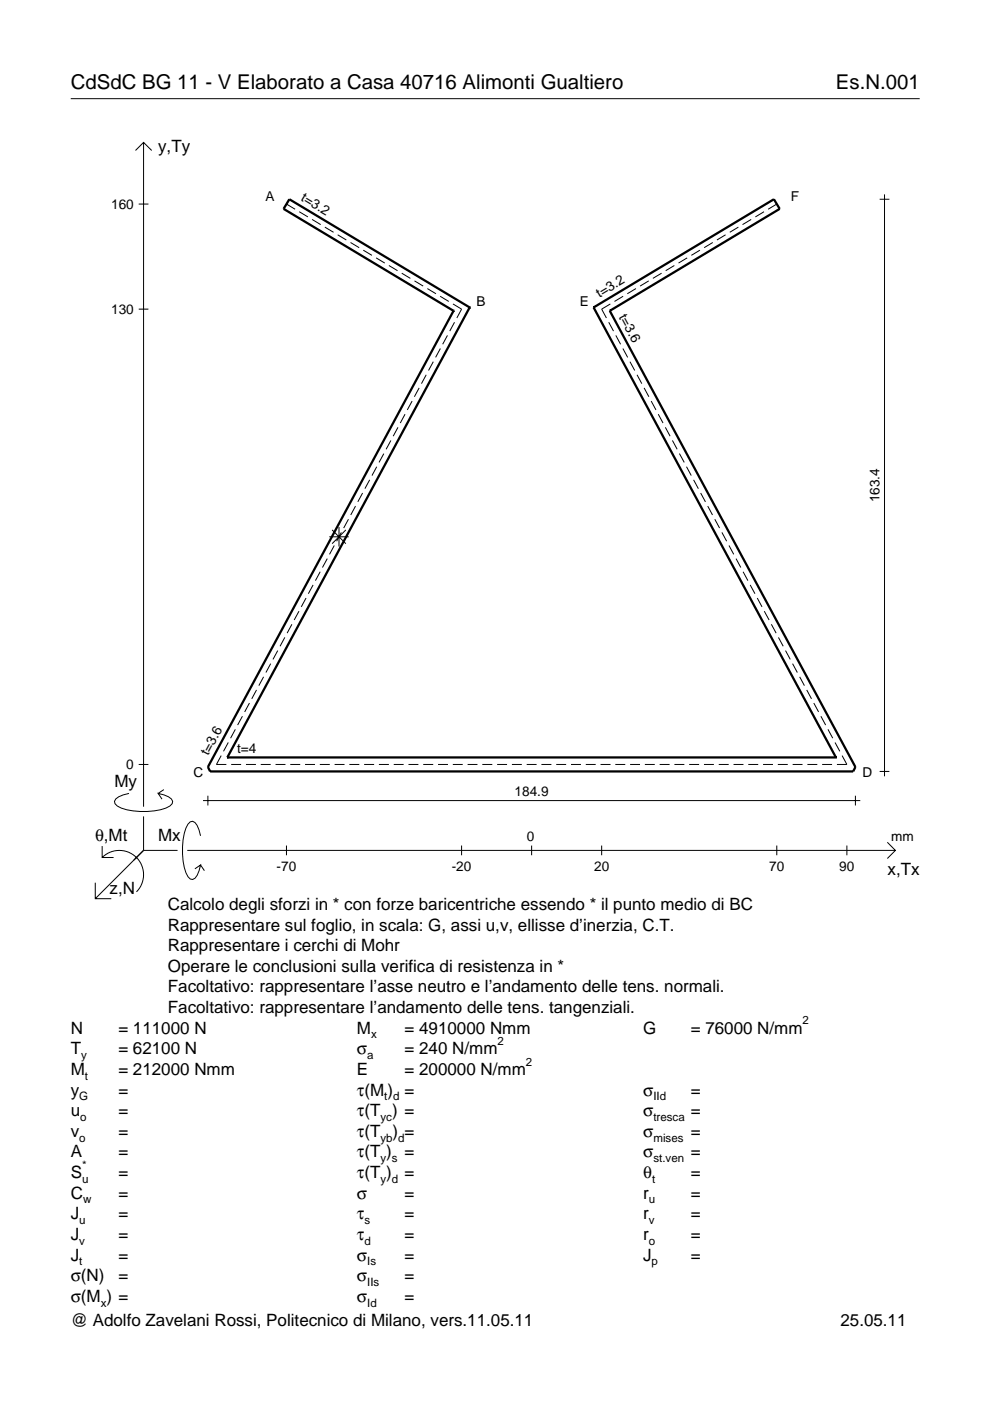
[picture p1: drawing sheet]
<svg xmlns="http://www.w3.org/2000/svg" width="210mm" height="297mm" viewBox="0 0 210 297" stroke-linecap="round" stroke-linejoin="round" font-family="sans-serif">
<g fill="none" stroke="#000" stroke-width=".21">
<path d="M15 20.9h180M28.7 31.9l1.7-1.7 1.8 1.7M30.4 30.2v140.8M29.4 43.3h2.1M60.7 43.3l1.9 1.1M63.4 44.9l1.9 1.1M66.2 46.5l1.8 1.1M68.9 48.2l1.8 1.1M71.6 49.8l1.8 1.1M74.3 51.4l1.8 1.1M77 53l1.9 1.1M79.7 54.7l1.9 1.1"/>
<path d="M82.5 56.3l1.8 1.1M85.2 57.9l1.8 1.1M87.9 59.6l1.8 1.1M137.5 59.6l-1.8 1.1M140.3 57.9l-1.9 1.1M143 56.3l-1.9 1.1M145.7 54.7l-1.8 1.1M148.4 53l-1.8 1.1M151.1 51.4l-1.8 1.1M153.8 49.8l-1.8 1.1M156.6 48.2l-1.9 1.1M159.3 46.5l-1.9 1.1"/>
<path d="M162 44.9l-1.8 1.1M164.7 43.3l-1.8 1.1M186.5 42.2h2.1M187.5 41.2v123.4M29.4 65.5h2.1M90.4 79.5l-1 1.8M90.6 61.2l1.8 1.1M91.9 76.7l-1 1.9M93.3 62.8l1.8 1.1M93.4 73.9l-1 1.9M94.9 71.1l-1 1.9M96 64.4l1.9 1.1-1 1.9"/>
<path d="M96.4 68.3l-1 1.9M129.1 68.3l1 1.9M129.4 64.4l-1.8 1.1 1 1.9M130.6 71.1l1 1.9M132.1 73.9l1 1.9M132.1 62.8l-1.8 1.1M133.6 76.7l1 1.9M134.8 61.2l-1.8 1.1M135.1 79.5l1 1.8M79.9 99l-1 1.8M81.4 96.2l-1 1.8M82.9 93.4l-1 1.9"/>
<path d="M84.4 90.6l-1 1.9M85.9 87.8l-1 1.9M87.4 85l-1 1.9M88.9 82.2l-1 1.9M136.6 82.2l1 1.9M138.1 85l1 1.9M139.6 87.8l1 1.9M141.1 90.6l1 1.9M142.6 93.4l1 1.9M144.1 96.2l1 1.8M145.6 99l1 1.8M69.4 118.4l-1 1.9"/>
<path d="M69.8 113.8h4.1M70.4 112.4l2.9 2.9M70.9 115.7l-1 1.8M71.9 111.8v4.1M72.4 112.9l-1 1.9M73.3 112.4l-2.9 2.9M73.9 110.1l-1 1.9M75.4 107.3l-1 1.9M76.9 104.5l-1 1.9M78.4 101.7l-1 1.9M147.1 101.7l1 1.9M148.6 104.5l1 1.9"/>
<path d="M150.1 107.3l1 1.9M151.6 110.1l1 1.9M153.1 112.9l1 1.9M154.6 115.7l1 1.8M156.1 118.4l1 1.9M58.9 137.9l-1 1.9M60.4 135.1l-1 1.9M61.9 132.4l-1 1.8M63.4 129.6l-1 1.9M64.9 126.8l-1 1.9M66.4 124l-1 1.9M67.9 121.2l-1 1.9"/>
<path d="M157.6 121.2l1 1.9M159.1 124l1 1.9M160.6 126.8l1 1.9M162 129.6l1.1 1.9M163.5 132.4l1.1 1.8M165 135.1l1.1 1.9M166.5 137.9l1.1 1.9M48.4 157.4l-1 1.9M49.9 154.6l-1 1.9M51.4 151.9l-1 1.8M52.9 149.1l-1 1.8M54.4 146.3l-1 1.9"/>
<path d="M55.9 143.5l-1 1.9M57.4 140.7l-1 1.9M168 140.7l1.1 1.9M169.5 143.5l1.1 1.9M171 146.3l1.1 1.9M172.5 149.1l1.1 1.8M174 151.9l1.1 1.8M175.5 154.6l1.1 1.9M177 157.4l1.1 1.9M21.7 179.4v2.4h2.4M27.3 168.2a3.6 3.6 0 0 0-3 1.7l.1 .5a5.6 5.6 0 0 0 3.8 1.5 13.4 13.4 0 0 0 7.8-1l.5-.5 .1-.5a3.6 3.6 0 0 0-3.1-1.7l.8 1.2M29.4 162.1h2.1"/>
<path d="M30.4 173.1v7.2M34.7 167.4l-1.2 .8M42.5 177.2a3.6 3.6 0 0 0-1.7-3.1l-.5 .2a5.7 5.7 0 0 0-1.5 3.7 13.3 13.3 0 0 0 1 7.9l.5 .5 .5 .1a3.6 3.6 0 0 0 1.7-3.1l-1.2 .8M43 169.7h139.4M44.1 168.7v2.1M46.9 160.2l-1 1.9h2.1M49 162.1h2.1M52.1 162.1h2.2M55.3 162.1h2.1M58.4 162.1h2.1M60.7 179.3v2M61.5 162.1h2.1"/>
<path d="M64.7 162.1h2.1M67.8 162.1h2.1M70.9 162.1h2.1M74.1 162.1h2.1M77.2 162.1h2.1M80.3 162.1h2.1M83.5 162.1h2.1M86.6 162.1h2.1M89.7 162.1h2.1M92.9 162.1h2.1M96 162.1h2.1M97.9 179.3v2"/>
<path d="M99.1 162.1h2.1M102.3 162.1h2.1M105.4 162.1h2.1M108.5 162.1h2.1M111.7 162.1h2.1M112.7 179.3v2M114.8 162.1h2.1M117.9 162.1h2.1M121.1 162.1h2.1M124.2 162.1h2.1M127.3 162.1h2.1M127.6 179.3v2"/>
<path d="M130.5 162.1h2.1M133.6 162.1h2.1M136.7 162.1h2.1M139.9 162.1h2.1M143 162.1h2.1M146.1 162.1h2.1M149.3 162.1h2.1M152.4 162.1h2.1M155.5 162.1h2.1M158.7 162.1h2.1M161.8 162.1h2.1M164.7 179.3v2"/>
<path d="M164.9 162.1h2.1M168.1 162.1h2.1M171.2 162.1h2.1M174.3 162.1h2.1M178.5 160.2l1.1 1.9h-2.2M179.6 179.3v2M181.4 168.7v2.1M186.5 163.6h2.1M188.1 178.6l1.7 1.7-1.7 1.7M20.2 187.2v3.3h3.4M21.7 181.8a5.1 5.1 0 0 1 7.2 0 5.1 5.1 0 0 1 0 7.3M30.4 180.3l-10.2 10.2"/>
<path d="M30.4 180.3h7.2M39.7 180.3h150.1M42.5 183.4l.8 1.2"/>
</g>
<path d="M96.2 65.9h.1M96.2 65.9l-52.1 96.7 .4 1h136.4l.5-1-52.1-96.7M99.6 65.2h.1M99.6 65.2l-38.3-23-1.2 2.1 36.1 21.6M99.6 65.2l-51.4 95.4M125.9 65.2h.1M125.9 65.2l51.3 95.4M125.9 65.2l38.2-23 1.2 2.1-36 21.6M129.3 65.9h.1M48.2 160.6h.1M48.2 160.6h129M177.2 160.6h.1" fill="none" stroke="#000" stroke-width=".48"/>
<g font-size="4.3">
<text x="15" y="18.9">CdSdC BG 11 - V Elaborato a Casa 40716 Alimonti Gualtiero</text>
<text x="177.2" y="18.9">Es.N.001</text>
</g>
<g font-size="3.6">
<text x="33.5" y="32.3">y,Ty</text>
<text x="24.3" y="166.9">My</text>
<text x="20.1" y="178.2">θ,Mt</text>
<text x="33.5" y="178.2">Mx</text>
<text x="188.2" y="185.5">x,Tx</text>
<text x="23.2" y="189.6">z,N</text>
<text x="35.6" y="192.9">Calcolo degli sforzi in * con forze baricentriche essendo * il punto medio di BC</text>
<text x="35.6" y="197.3">Rappresentare sul foglio, in scala: G, assi u,v, ellisse d’inerzia, C.T.</text>
<text x="35.6" y="201.7">Rappresentare i cerchi di Mohr</text>
<text x="35.6" y="206">Operare le conclusioni sulla verifica di resistenza in *</text>
<text x="35.6" y="210.4">Facoltativo: rappresentare l’asse neutro e l’andamento delle tens. normali.</text>
<text x="35.6" y="214.8">Facoltativo: rappresentare l’andamento delle tens. tangenziali.</text>
<text x="15" y="219.2">N</text>
<text x="25.1" y="219.2">= 111000 N</text>
<text x="75.7" y="219.2">M</text>
<text x="85.8" y="219.2">= 4910000 Nmm</text>
<text x="136.4" y="219.2">G</text>
<text x="146.5" y="219.2">= 76000 N/mm</text>
<text x="15" y="227.9">M</text>
<text x="15" y="223.5">T</text>
<text x="25.1" y="227.9">= 212000 Nmm</text>
<text x="25.1" y="223.5">= 62100 N</text>
<text x="75.7" y="223.5">σ</text>
<text x="75.7" y="227.9">E</text>
<text x="85.8" y="223.5">= 240 N/mm</text>
<text x="85.8" y="227.9">= 200000 N/mm</text>
<text x="15" y="232.3">y</text>
<text x="25.1" y="232.3">=</text>
<text x="75.7" y="232.3">τ(M ) =</text>
<text x="136.4" y="232.3">σ</text>
<text x="146.5" y="232.3">=</text>
<text x="15" y="236.7">u</text>
<text x="25.1" y="236.7">=</text>
<text x="75.7" y="236.7">τ(T ) =</text>
<text x="136.4" y="236.7">σ</text>
<text x="146.5" y="236.7">=</text>
<text x="15" y="245.4">A</text>
<text x="15" y="241">v</text>
<text x="25.1" y="241">=</text>
<text x="25.1" y="245.4">=</text>
<text x="75.7" y="245.4">τ(T )</text>
<text x="75.7" y="241">τ(T</text>
<text x="83.3" y="241">) =</text>
<text x="85.8" y="245.4">=</text>
<text x="136.4" y="241">σ</text>
<text x="136.4" y="245.4">σ</text>
<text x="146.5" y="241">=</text>
<text x="146.5" y="245.4">=</text>
<text x="15" y="249.8">S</text>
<text x="25.1" y="249.8">=</text>
<text x="75.7" y="249.8">τ(T )</text>
<text x="85.8" y="249.8">=</text>
<text x="136.4" y="249.8">θ</text>
<text x="146.5" y="249.8">=</text>
<text x="15" y="254.2">C</text>
<text x="25.1" y="254.2">=</text>
<text x="75.7" y="254.2">σ</text>
<text x="85.8" y="254.2">=</text>
<text x="136.4" y="254.2">r</text>
<text x="146.5" y="254.2">=</text>
<text x="15" y="262.9">J</text>
<text x="15" y="258.5">J</text>
<text x="25.1" y="262.9">=</text>
<text x="25.1" y="258.5">=</text>
<text x="75.7" y="258.5">τ</text>
<text x="75.7" y="262.9">τ</text>
<text x="85.8" y="258.5">=</text>
<text x="85.8" y="262.9">=</text>
<text x="136.4" y="262.9">r</text>
<text x="136.4" y="258.5">r</text>
<text x="146.5" y="262.9">=</text>
<text x="146.5" y="258.5">=</text>
<text x="15" y="267.3">J</text>
<text x="25.1" y="267.3">=</text>
<text x="75.7" y="267.3">σ</text>
<text x="85.8" y="267.3">=</text>
<text x="136.4" y="267.3">J</text>
<text x="146.5" y="267.3">=</text>
<text x="15" y="271.7">σ(N)</text>
<text x="25.1" y="271.7">=</text>
<text x="75.7" y="271.7">σ</text>
<text x="85.8" y="271.7">=</text>
<text x="15" y="276">σ(M ) =</text>
<text x="15" y="281.2">@ Adolfo Zavelani Rossi, Politecnico di Milano, vers.11.05.11</text>
<text x="75.7" y="276">σ</text>
<text x="85.8" y="276">=</text>
<text x="178.2" y="281.2">25.05.11</text>
</g>
<g font-size="2.9">
<text x="23.6" y="44.3">160</text>
<text x="56.3" y="42.6">A</text>
<text x="63.6" y="42.4" transform="rotate(31 63.6 42.4)">t=3.2</text>
<text x="167.6" y="42.6">F</text>
<text x="101" y="64.8">B</text>
<text x="122.9" y="64.8">E</text>
<text x="127.1" y="63.2" transform="rotate(-31 127.1 63.2)">t=3.2</text>
<text x="23.6" y="66.5">130</text>
<text x="131.2" y="67.2" transform="rotate(62 131.2 67.2)">t=3.6</text>
<text x="186.5" y="106.5" transform="rotate(-90 186.5 106.5)">163.4</text>
<text x="44.1" y="160.3" transform="rotate(-62 44.1 160.3)">t=3.6</text>
<text x="50.3" y="159.6">t=4</text>
<text x="26.8" y="163.1">0</text>
<text x="41" y="164.7">C</text>
<text x="182.9" y="164.7">D</text>
<text x="109.1" y="168.7">184.9</text>
<text x="111.7" y="178.2">0</text>
<text x="189" y="178.2">mm</text>
<text x="58.7" y="184.7">-70</text>
<text x="95.8" y="184.7">-20</text>
<text x="126" y="184.7">20</text>
<text x="163.1" y="184.7">70</text>
<text x="178" y="184.7">90</text>
</g>
<g font-size="2.4">
<text x="78.7" y="220.2">x</text>
<text x="105.5" y="221.5">2</text>
<text x="170.2" y="217.2">2</text>
<text x="17.2" y="224.5">y</text>
<text x="77.9" y="224.5">a</text>
<text x="111.5" y="225.9">2</text>
<text x="16.8" y="233.3">G</text>
<text x="18" y="228.9">t</text>
<text x="81.5" y="233.3">t d</text>
<text x="138.5" y="233.3">IId</text>
<text x="17" y="237.7">o</text>
<text x="80.7" y="237.7">yc</text>
<text x="138.5" y="237.7">tresca</text>
<text x="16.8" y="242">o</text>
<text x="80.7" y="242">yb d</text>
<text x="138.5" y="242">mises</text>
<text x="17.4" y="250.8">u</text>
<text x="17.4" y="247.8">*</text>
<text x="80.7" y="246.4">y s</text>
<text x="80.7" y="250.8">y d</text>
<text x="138.2" y="250.8">t</text>
<text x="138.5" y="246.4">st.ven</text>
<text x="17.6" y="255.2">w</text>
<text x="137.6" y="255.2">u</text>
<text x="16.8" y="263.9">v</text>
<text x="16.8" y="259.5">u</text>
<text x="77.3" y="259.5">s</text>
<text x="77.3" y="263.9">d</text>
<text x="137.6" y="263.9">o</text>
<text x="137.6" y="259.5">v</text>
<text x="16.8" y="268.3">t</text>
<text x="77.9" y="268.3">Is</text>
<text x="138.2" y="268.3">p</text>
<text x="77.9" y="272.7">IIs</text>
<text x="21.4" y="277">x</text>
<text x="77.9" y="277">Id</text>
</g>
</svg>
